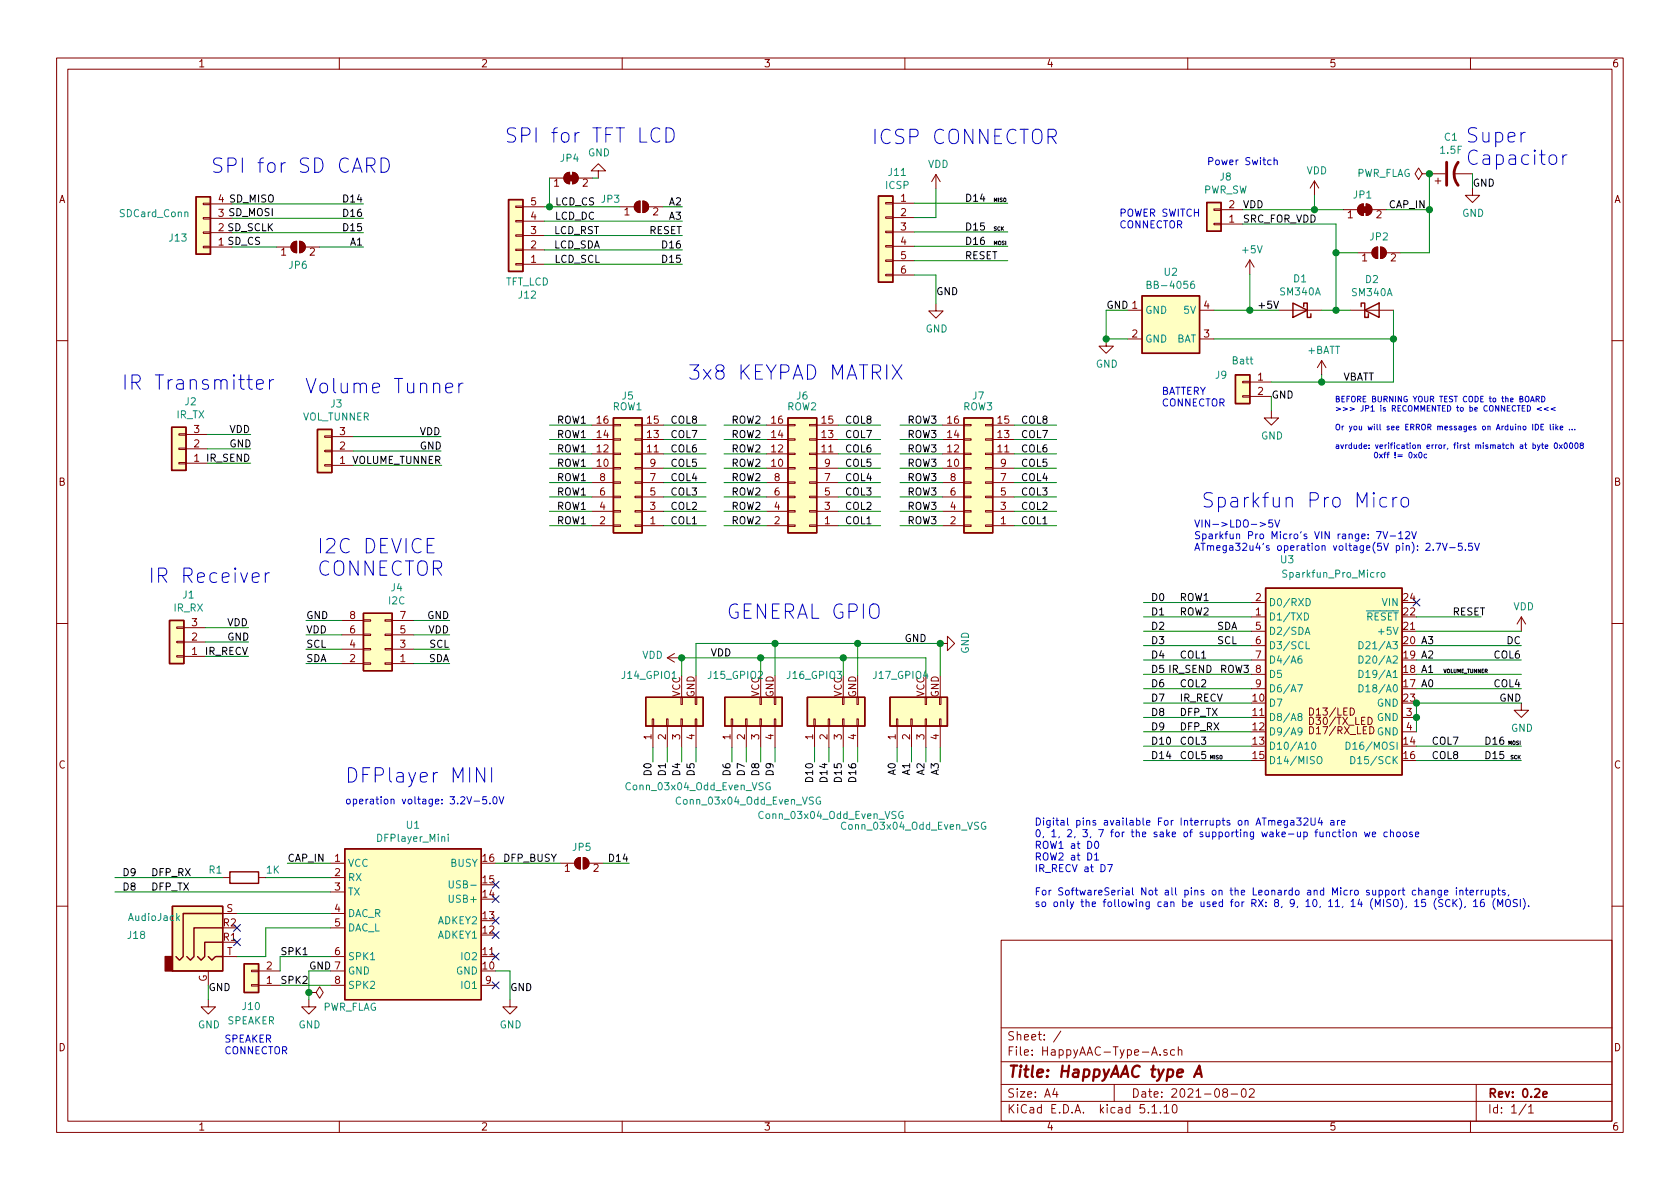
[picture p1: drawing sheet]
EESchema Schematic File Version 4
EELAYER 30 0
EELAYER END
$Descr A4 11693 8268
encoding utf-8
Sheet 1 1
Title "HappyAAC type A"
Date "2021-08-02"
Rev "0.2e"
Comp ""
Comment1 ""
Comment2 ""
Comment3 ""
Comment4 ""
$EndDescr
$Comp
L User_Mcu_Module:DFPlayer_Mini U1
U 1 1
P 2850 6350
F 0 "U1" H 2875 6967 50  0000 C CNN
F 1 "DFPlayer_Mini" H 2875 6876 50  0000 C CNN
F 2 "footprintLib:DFPlayer_Mini_BigPad" H 2900 5950 50  0001 C CIN
F 3 "https://store.arduino.cc/usa/arduino-micro" H 2800 5900 50  0001 C CNN
	1    2850 6350
	1    0    0    -1  
$EndComp
$Comp
L Connector_Generic:Conn_01x02 J8
U 1 1
P 8450 1550
F 0 "J8" H 8368 1225 50  0000 C CNN
F 1 "PWR_SW" H 8368 1316 50  0000 C CNN
F 2 "footprintLib:PEC-2503-2H.JST_XH_S2B-XH-A_1x02_P2.50mm_Horizontal" H 8450 1550 50  0001 C CNN
F 3 "~" H 8450 1550 50  0001 C CNN
	1    8450 1550
	-1   0    0    1   
$EndComp
$Comp
L power:VDD #PWR012
U 1 1
P 9150 1350
F 0 "#PWR012" H 9150 1200 50  0001 C CNN
F 1 "VDD" H 9167 1523 50  0000 C CNN
F 2 "" H 9150 1350 50  0001 C CNN
F 3 "" H 9150 1350 50  0001 C CNN
	1    9150 1350
	1    0    0    -1  
$EndComp
Wire Wire Line
	8650 1450 9150 1450
Text Notes 8400 1150 0    50   ~ 0
Power Switch
$Comp
L power:+5V #PWR010
U 1 1
P 8700 1900
F 0 "#PWR010" H 8700 1750 50  0001 C CNN
F 1 "+5V" H 8715 2073 50  0000 C CNN
F 2 "" H 8700 1900 50  0001 C CNN
F 3 "" H 8700 1900 50  0001 C CNN
	1    8700 1900
	1    0    0    -1  
$EndComp
$Comp
L Device:D_Schottky D1
U 1 1
P 9050 2150
F 0 "D1" H 9050 1934 50  0000 C CNN
F 1 "SM340A" H 9050 2025 50  0000 C CNN
F 2 "footprintLib:SMA_DO214AC_M_SM340A" H 9050 2150 50  0001 C CNN
F 3 "~" H 9050 2150 50  0001 C CNN
	1    9050 2150
	-1   0    0    1   
$EndComp
$Comp
L Device:D_Schottky D2
U 1 1
P 9550 2150
F 0 "D2" H 9550 2366 50  0000 C CNN
F 1 "SM340A" H 9550 2275 50  0000 C CNN
F 2 "footprintLib:SMA_DO214AC_M_SM340A" H 9550 2150 50  0001 C CNN
F 3 "~" H 9550 2150 50  0001 C CNN
	1    9550 2150
	1    0    0    -1  
$EndComp
Wire Wire Line
	8900 2150 8700 2150
Wire Wire Line
	9700 2150 9700 2350
Wire Wire Line
	9700 2350 8450 2350
$Comp
L Connector_Generic:Conn_01x02 J9
U 1 1
P 8650 2650
F 0 "J9" H 8800 2700 50  0000 C CNN
F 1 "Batt" H 8650 2800 50  0000 C CNN
F 2 "footprintLib:PEC-2503-2H.JST_XH_S2B-XH-A_1x02_P2.50mm_Horizontal" H 8650 2650 50  0001 C CNN
F 3 "~" H 8650 2650 50  0001 C CNN
	1    8650 2650
	-1   0    0    -1  
$EndComp
$Comp
L power:GND #PWR011
U 1 1
P 8850 2850
F 0 "#PWR011" H 8850 2600 50  0001 C CNN
F 1 "GND" H 8855 2677 50  0000 C CNN
F 2 "" H 8850 2850 50  0001 C CNN
F 3 "" H 8850 2850 50  0001 C CNN
	1    8850 2850
	1    0    0    -1  
$EndComp
$Comp
L power:GND #PWR09
U 1 1
P 7700 2350
F 0 "#PWR09" H 7700 2100 50  0001 C CNN
F 1 "GND" H 7705 2177 50  0000 C CNN
F 2 "" H 7700 2350 50  0001 C CNN
F 3 "" H 7700 2350 50  0001 C CNN
	1    7700 2350
	1    0    0    -1  
$EndComp
$Comp
L power:+BATT #PWR013
U 1 1
P 9200 2600
F 0 "#PWR013" H 9200 2450 50  0001 C CNN
F 1 "+BATT" H 9215 2773 50  0000 C CNN
F 2 "" H 9200 2600 50  0001 C CNN
F 3 "" H 9200 2600 50  0001 C CNN
	1    9200 2600
	1    0    0    -1  
$EndComp
NoConn ~ 3450 6850
NoConn ~ 3450 6650
NoConn ~ 3450 6500
NoConn ~ 3450 6400
Wire Wire Line
	2300 6000 2000 6000
$Comp
L power:GND #PWR03
U 1 1
P 2150 6950
F 0 "#PWR03" H 2150 6700 50  0001 C CNN
F 1 "GND" H 2155 6777 50  0000 C CNN
F 2 "" H 2150 6950 50  0001 C CNN
F 3 "" H 2150 6950 50  0001 C CNN
	1    2150 6950
	1    0    0    -1  
$EndComp
$Comp
L power:GND #PWR04
U 1 1
P 3550 6950
F 0 "#PWR04" H 3550 6700 50  0001 C CNN
F 1 "GND" H 3555 6777 50  0000 C CNN
F 2 "" H 3550 6950 50  0001 C CNN
F 3 "" H 3550 6950 50  0001 C CNN
	1    3550 6950
	1    0    0    -1  
$EndComp
Wire Wire Line
	3550 6750 3450 6750
$Comp
L User_Mcu_Module:Sparkfun_Pro_Micro U3
U 1 1
P 9285 4735
F 0 "U3" H 8960 5585 50  0000 C CNN
F 1 "Sparkfun_Pro_Micro" H 9285 5485 50  0000 C CNN
F 2 "footprintLib:Sparkfun_Pro_Micro_BigPad" H 9385 3785 50  0001 C CIN
F 3 "https://store.arduino.cc/usa/arduino-micro" H 9235 4785 50  0001 C CNN
	1    9285 4735
	1    0    0    -1  
$EndComp
$Comp
L power:VDD #PWR014
U 1 1
P 10590 4385
F 0 "#PWR014" H 10590 4235 50  0001 C CNN
F 1 "VDD" H 10607 4558 50  0000 C CNN
F 2 "" H 10590 4385 50  0001 C CNN
F 3 "" H 10590 4385 50  0001 C CNN
	1    10590 4385
	1    0    0    -1  
$EndComp
NoConn ~ 9860 4185
Text Label 10110 4285 0    50   ~ 0
RESET
$Comp
L power:GND #PWR015
U 1 1
P 10590 4885
F 0 "#PWR015" H 10590 4635 50  0001 C CNN
F 1 "GND" H 10595 4712 50  0000 C CNN
F 2 "" H 10590 4885 50  0001 C CNN
F 3 "" H 10590 4885 50  0001 C CNN
	1    10590 4885
	1    0    0    -1  
$EndComp
Text Notes 8310 3835 0    50   ~ 0
VIN->LDO->5V\nSparkfun Pro Micro's VIN range: 7V-12V\nATmega32u4's operation voltage(5V pin): 2.7V-5.5V
Text Label 8470 4385 0    50   ~ 0
SDA
Text Label 8470 4485 0    50   ~ 0
SCL
Text Label 8010 4585 0    50   ~ 0
D4
Text Label 8010 4685 0    50   ~ 0
D5
Text Label 8010 4785 0    50   ~ 0
D6
Text Label 8010 4885 0    50   ~ 0
D7
Text Label 8010 5285 0    50   ~ 0
D14
Text Label 10330 5285 0    50   ~ 0
D15
Text Label 8010 5085 0    50   ~ 0
D9
Text Label 8010 4985 0    50   ~ 0
D8
$Comp
L Connector_Generic:Conn_01x02 J10
U 1 1
P 1750 6850
F 0 "J10" H 1750 7000 50  0000 C CNN
F 1 "SPEAKER" H 1750 7100 50  0000 C CNN
F 2 "footprintLib:PEC-2503-2H.JST_XH_S2B-XH-A_1x02_P2.50mm_Horizontal" H 1750 6850 50  0001 C CNN
F 3 "~" H 1750 6850 50  0001 C CNN
	1    1750 6850
	-1   0    0    1   
$EndComp
Text Notes 1560 7340 0    50   ~ 0
SPEAKER\nCONNECTOR
Text Notes 2400 5600 0    50   ~ 0
operation voltage: 3.2V-5.0V
Text Notes 8360 3535 0    100  ~ 0
Sparkfun Pro Micro
Text Notes 2400 5450 0    100  ~ 0
DFPlayer MINI
Text Notes 8085 2830 0    50   ~ 0
BATTERY\nCONNECTOR
Text Notes 7790 1590 0    50   ~ 0
POWER SWITCH\nCONNECTOR
$Comp
L Connector_Generic:Conn_01x06 J11
U 1 1
P 6165 1605
F 0 "J11" H 6083 2022 50  0000 C CNN
F 1 "ICSP" H 6083 1931 50  0000 C CNN
F 2 "footprintLib:ICSP_PinHeader_1x06_P2.54mm_Horizontal" H 6165 1605 50  0001 C CNN
F 3 "~" H 6165 1605 50  0001 C CNN
	1    6165 1605
	-1   0    0    -1  
$EndComp
Text Notes 6065 1005 0    100  ~ 0
ICSP CONNECTOR
$Comp
L power:VDD #PWR07
U 1 1
P 6515 1305
F 0 "#PWR07" H 6515 1155 50  0001 C CNN
F 1 "VDD" H 6532 1478 50  0000 C CNN
F 2 "" H 6515 1305 50  0001 C CNN
F 3 "" H 6515 1305 50  0001 C CNN
	1    6515 1305
	1    0    0    -1  
$EndComp
Wire Wire Line
	6515 1305 6515 1505
Wire Wire Line
	6365 1405 7015 1405
Wire Wire Line
	6365 1605 7015 1605
Wire Wire Line
	6365 1705 7015 1705
Wire Wire Line
	6365 1805 7015 1805
Wire Wire Line
	6365 1905 6515 1905
Text Label 6715 1405 0    50   ~ 0
D14
Text Label 6715 1605 0    50   ~ 0
D15
Wire Wire Line
	6515 1505 6365 1505
Text Label 6715 1705 0    50   ~ 0
D16
Text Label 6715 1805 0    50   ~ 0
RESET
$Comp
L power:GND #PWR08
U 1 1
P 6515 2105
F 0 "#PWR08" H 6515 1855 50  0001 C CNN
F 1 "GND" H 6520 1932 50  0000 C CNN
F 2 "" H 6515 2105 50  0001 C CNN
F 3 "" H 6515 2105 50  0001 C CNN
	1    6515 2105
	1    0    0    -1  
$EndComp
Wire Wire Line
	6515 1905 6515 2105
Wire Wire Line
	2150 6750 2300 6750
$Comp
L User_Mcu_Module:BB-4056 U2
U 1 1
P 8150 2500
F 0 "U2" H 8150 3117 50  0000 C CNN
F 1 "BB-4056" H 8150 3026 50  0000 C CNN
F 2 "footprintLib:BB-4056" H 8200 2700 50  0001 C CIN
F 3 "https://store.arduino.cc/usa/arduino-micro" V 7600 2650 50  0001 C CNN
	1    8150 2500
	1    0    0    -1  
$EndComp
Connection ~ 8700 2150
Wire Wire Line
	8450 2150 8700 2150
Wire Wire Line
	800  6100 1550 6100
Wire Wire Line
	1850 6100 2300 6100
$Comp
L Device:R R1
U 1 1
P 1700 6100
F 0 "R1" V 1750 6300 50  0000 C CNN
F 1 "1K" V 1750 5900 50  0000 C CNN
F 2 "footprintLib:RES_DIP_0.25W_10mm" V 1630 6100 50  0001 C CNN
F 3 "~" H 1700 6100 50  0001 C CNN
	1    1700 6100
	0    -1   -1   0   
$EndComp
Wire Wire Line
	8850 2650 9200 2650
Wire Wire Line
	9200 2600 9200 2650
Wire Wire Line
	8850 2750 8850 2850
Wire Wire Line
	9150 1350 9150 1450
Wire Wire Line
	8650 1550 9300 1550
Wire Wire Line
	9200 2150 9300 2150
Wire Wire Line
	9300 1550 9300 1750
Connection ~ 9300 2150
Wire Wire Line
	9300 2150 9400 2150
Wire Wire Line
	7700 2150 7700 2350
Wire Wire Line
	7850 2350 7700 2350
Connection ~ 7700 2350
Wire Wire Line
	9200 2650 9700 2650
Wire Wire Line
	9700 2650 9700 2350
Connection ~ 9200 2650
Connection ~ 9700 2350
Wire Wire Line
	1950 6650 2300 6650
Wire Wire Line
	7960 4385 8710 4385
Wire Wire Line
	7960 4485 8710 4485
Wire Wire Line
	7960 4585 8710 4585
Wire Wire Line
	7960 4685 8710 4685
Wire Wire Line
	7960 4785 8710 4785
Wire Wire Line
	7960 4885 8710 4885
Wire Wire Line
	7960 4985 8710 4985
Wire Wire Line
	7960 5085 8710 5085
Wire Wire Line
	7960 5285 8710 5285
Wire Wire Line
	7960 4185 8710 4185
Text Label 8010 4285 0    50   ~ 0
D1
Text Label 1950 6650 0    50   ~ 0
SPK1
$Comp
L Device:CP1 C1
U 1 1
P 10100 1200
F 0 "C1" V 10352 1200 50  0000 C CNN
F 1 "1.5F" V 10261 1200 50  0000 C CNN
F 2 "footprintLib:CAP_pol_DIP_D8mm" H 10100 1200 50  0001 C CNN
F 3 "~" H 10100 1200 50  0001 C CNN
	1    10100 1200
	0    -1   -1   0   
$EndComp
$Comp
L power:GND #PWR016
U 1 1
P 10250 1300
F 0 "#PWR016" H 10250 1050 50  0001 C CNN
F 1 "GND" H 10255 1127 50  0000 C CNN
F 2 "" H 10250 1300 50  0001 C CNN
F 3 "" H 10250 1300 50  0001 C CNN
	1    10250 1300
	1    0    0    -1  
$EndComp
Wire Wire Line
	10250 1200 10250 1300
Text Notes 10200 1150 0    100  ~ 0
Super\nCapacitor
Text Label 8750 2150 0    50   ~ 0
+5V
Text Label 8650 1450 0    50   ~ 0
VDD
Text Label 8650 1550 0    50   ~ 0
SRC_FOR_VDD
Text Label 10250 1300 0    50   ~ 0
GND
Text Label 9350 2650 0    50   ~ 0
VBATT
Text Label 6515 2055 0    50   ~ 0
GND
Text Label 2000 6000 0    50   ~ 0
CAP_IN
Wire Wire Line
	3550 6750 3550 6950
Text Label 3550 6900 0    50   ~ 0
GND
Wire Wire Line
	2150 6950 2150 6900
Wire Wire Line
	9150 1450 9350 1450
Connection ~ 9150 1450
Wire Wire Line
	9300 1750 9450 1750
Connection ~ 9300 1750
Wire Wire Line
	9300 1750 9300 2150
Wire Wire Line
	9750 1750 9950 1750
Text Label 9665 1450 0    50   ~ 0
CAP_IN
$Comp
L Connector:AudioJack4_Ground J18
U 1 1
P 1450 6450
F 0 "J18" H 950 6400 50  0000 C CNN
F 1 "AudioJack" H 1075 6525 50  0000 C CNN
F 2 "footprintLib:Jack_3.5mm_Arnix_5pin_AudioJack4_Ground_Horizontal" H 1450 6450 50  0001 C CNN
F 3 "~" H 1450 6450 50  0001 C CNN
	1    1450 6450
	1    0    0    -1  
$EndComp
Wire Wire Line
	1950 6650 1950 6750
Wire Wire Line
	1950 6850 2300 6850
Text Label 1950 6850 0    50   ~ 0
SPK2
$Comp
L power:GND #PWR01
U 1 1
P 1450 6950
F 0 "#PWR01" H 1450 6700 50  0001 C CNN
F 1 "GND" H 1455 6777 50  0000 C CNN
F 2 "" H 1450 6950 50  0001 C CNN
F 3 "" H 1450 6950 50  0001 C CNN
	1    1450 6950
	1    0    0    -1  
$EndComp
Wire Wire Line
	7850 2150 7700 2150
Text Label 8210 4185 0    50   ~ 0
ROW1
Text Label 8010 4485 0    50   ~ 0
D3
Text Label 850  6200 0    50   ~ 0
D8
Text Label 850  6100 0    50   ~ 0
D9
Text Label 1050 6100 0    50   ~ 0
DFP_RX
Text Label 1050 6200 0    50   ~ 0
DFP_TX
Text Label 8210 5285 0    50   ~ 0
COL5
Wire Wire Line
	7960 4285 8710 4285
Wire Wire Line
	3450 6000 3900 6000
Text Label 3500 6000 0    50   ~ 0
DFP_BUSY
Text Label 8210 4985 0    50   ~ 0
DFP_TX
Text Label 10590 4485 2    50   ~ 0
DC
Text Label 8210 4585 0    50   ~ 0
COL1
Text Label 8130 4685 0    50   ~ 0
IR_SEND
Text Label 8210 4785 0    50   ~ 0
COL2
Text Label 8210 4885 0    50   ~ 0
IR_RECV
Text Label 8210 5085 0    50   ~ 0
DFP_RX
Text Label 8210 5185 0    50   ~ 0
COL3
Text Label 4665 3650 0    50   ~ 0
COL1
Text Label 4665 3550 0    50   ~ 0
COL2
Text Label 4665 3450 0    50   ~ 0
COL3
Text Label 4665 3350 0    50   ~ 0
COL4
Text Label 4665 3250 0    50   ~ 0
COL5
Text Label 4665 3150 0    50   ~ 0
COL6
Text Label 4665 3050 0    50   ~ 0
COL7
Text Label 4665 2950 0    50   ~ 0
COL8
Text Label 3875 3650 0    50   ~ 0
ROW1
Wire Wire Line
	3825 3550 4120 3550
Wire Wire Line
	3825 3450 4120 3450
Wire Wire Line
	3825 3350 4120 3350
Wire Wire Line
	3825 3250 4120 3250
Wire Wire Line
	3825 3150 4120 3150
Wire Wire Line
	3825 3050 4120 3050
Text Label 3875 2950 0    50   ~ 0
ROW1
Text Label 3875 3050 0    50   ~ 0
ROW1
Text Label 3875 3150 0    50   ~ 0
ROW1
Text Label 3875 3250 0    50   ~ 0
ROW1
Text Label 3875 3350 0    50   ~ 0
ROW1
Text Label 3875 3450 0    50   ~ 0
ROW1
Text Label 3875 3550 0    50   ~ 0
ROW1
Wire Wire Line
	8700 1900 8700 2150
$Comp
L Connector_Generic:Conn_01x03 J1
U 1 1
P 1230 4460
F 0 "J1" H 1148 4135 50  0000 C CNN
F 1 "IR_RX" H 1148 4226 50  0000 C CNN
F 2 "Connector_JST:JST_EH_B3B-EH-A_1x03_P2.50mm_Vertical" H 1230 4460 50  0001 C CNN
F 3 "~" H 1230 4460 50  0001 C CNN
	1    1230 4460
	-1   0    0    1   
$EndComp
Text Notes 1030 4060 0    100  ~ 0
IR Receiver
Wire Wire Line
	1430 4360 1730 4360
Wire Wire Line
	1430 4460 1730 4460
Wire Wire Line
	1430 4560 1730 4560
Text Label 1580 4360 0    50   ~ 0
VDD
Text Label 1580 4460 0    50   ~ 0
GND
Text Label 1730 4560 2    50   ~ 0
IR_RECV
$Comp
L Connector_Generic:Conn_01x03 J3
U 1 1
P 2260 3130
F 0 "J3" H 2178 2805 50  0000 C CNN
F 1 "VOL_TUNNER" H 2178 2896 50  0000 C CNN
F 2 "Connector_JST:JST_EH_B3B-EH-A_1x03_P2.50mm_Vertical" H 2260 3130 50  0001 C CNN
F 3 "~" H 2260 3130 50  0001 C CNN
	1    2260 3130
	-1   0    0    1   
$EndComp
Text Notes 2120 2740 0    100  ~ 0
Volume Tunner
Wire Wire Line
	2460 3030 3070 3030
Wire Wire Line
	2460 3130 3070 3130
Wire Wire Line
	2460 3230 3075 3230
Text Label 2920 3030 0    50   ~ 0
VDD
Text Label 2920 3130 0    50   ~ 0
GND
Text Notes 845  2715 0    100  ~ 0
IR Transmitter
$Comp
L Connector_Generic:Conn_01x03 J2
U 1 1
P 1245 3115
F 0 "J2" H 1163 2790 50  0000 C CNN
F 1 "IR_TX" H 1163 2881 50  0000 C CNN
F 2 "Connector_JST:JST_EH_B3B-EH-A_1x03_P2.50mm_Vertical" H 1245 3115 50  0001 C CNN
F 3 "~" H 1245 3115 50  0001 C CNN
	1    1245 3115
	-1   0    0    1   
$EndComp
Wire Wire Line
	1445 3015 1745 3015
Wire Wire Line
	1445 3115 1745 3115
Wire Wire Line
	1445 3215 1745 3215
Text Label 1595 3015 0    50   ~ 0
VDD
Text Label 1595 3115 0    50   ~ 0
GND
Text Label 1745 3215 2    50   ~ 0
IR_SEND
Text Label 2150 6750 0    50   ~ 0
GND
$Comp
L power:PWR_FLAG #FLG01
U 1 1
P 2150 6900
F 0 "#FLG01" H 2150 6975 50  0001 C CNN
F 1 "PWR_FLAG" V 2250 7000 50  0000 L CNN
F 2 "" H 2150 6900 50  0001 C CNN
F 3 "~" H 2150 6900 50  0001 C CNN
	1    2150 6900
	0    1    1    0   
$EndComp
Connection ~ 2150 6900
Wire Wire Line
	2150 6900 2150 6750
$Comp
L power:GND #PWR06
U 1 1
P 6545 4470
F 0 "#PWR06" H 6545 4220 50  0001 C CNN
F 1 "GND" H 6550 4297 50  0000 C CNN
F 2 "" H 6545 4470 50  0001 C CNN
F 3 "" H 6545 4470 50  0001 C CNN
	1    6545 4470
	0    -1   -1   0   
$EndComp
Text Label 8010 4185 0    50   ~ 0
D0
Text Label 8010 4385 0    50   ~ 0
D2
Text Label 7700 2150 0    50   ~ 0
GND
Text Label 8850 2775 0    50   ~ 0
GND
Text Label 10590 4785 2    50   ~ 0
COL4
Wire Wire Line
	7960 5185 8710 5185
Text Label 8010 5185 0    50   ~ 0
D10
Text Label 10330 5185 0    50   ~ 0
D16
Wire Wire Line
	9860 4285 10310 4285
Text Label 8420 5285 0    25   ~ 0
MISO
Text Label 10590 5185 2    25   ~ 0
MOSI
Text Label 10590 5285 2    25   ~ 0
SCK
Text Label 6915 1405 0    25   ~ 0
MISO
Text Label 6915 1605 0    25   ~ 0
SCK
Text Label 6915 1705 0    25   ~ 0
MOSI
Text Label 9890 4785 0    50   ~ 0
A0
Text Label 9890 4685 0    50   ~ 0
A1
Text Label 9890 4585 0    50   ~ 0
A2
Text Label 6295 4470 0    50   ~ 0
GND
Wire Wire Line
	1450 6850 1450 6950
Text Label 1450 6900 0    50   ~ 0
GND
Wire Wire Line
	1650 6350 2300 6350
NoConn ~ 1650 6450
NoConn ~ 1650 6550
Wire Wire Line
	1650 6650 1850 6650
Wire Wire Line
	1850 6450 1850 6650
Wire Wire Line
	1850 6450 2300 6450
Wire Wire Line
	800  6200 2300 6200
Text Label 4945 4570 0    50   ~ 0
VDD
$Comp
L power:VDD #PWR0101
U 1 1
P 4745 4570
F 0 "#PWR0101" H 4745 4420 50  0001 C CNN
F 1 "VDD" V 4760 4697 50  0000 L CNN
F 2 "" H 4745 4570 50  0001 C CNN
F 3 "" H 4745 4570 50  0001 C CNN
	1    4745 4570
	0    -1   -1   0   
$EndComp
$Comp
L power:PWR_FLAG #FLG0101
U 1 1
P 9950 1200
F 0 "#FLG0101" H 9950 1275 50  0001 C CNN
F 1 "PWR_FLAG" V 9950 1327 50  0000 L CNN
F 2 "" H 9950 1200 50  0001 C CNN
F 3 "~" H 9950 1200 50  0001 C CNN
	1    9950 1200
	0    -1   -1   0   
$EndComp
Connection ~ 9950 1200
Text Label 9890 4485 0    50   ~ 0
A3
$Comp
L User_Mcu_Module:Conn_03x04_Odd_Even_VSG J14_GPIO1
U 1 1
P 4645 4995
F 0 "J14_GPIO1" V 4945 5320 50  0000 R CNN
F 1 "Conn_03x04_Odd_Even_VSG" V 4170 5295 50  0000 R CNN
F 2 "footprintLib:PinHeader_3x04_P2.54mm_Vertical_PadHole0.9mm" H 4645 4995 50  0001 C CNN
F 3 "~" H 4645 4995 50  0001 C CNN
	1    4645 4995
	0    -1   -1   0   
$EndComp
$Comp
L User_Mcu_Module:Conn_03x04_Odd_Even_VSG J15_GPIO2
U 1 1
P 5195 4995
F 0 "J15_GPIO2" V 5495 5270 50  0000 R CNN
F 1 "Conn_03x04_Odd_Even_VSG" V 4620 5495 50  0000 R CNN
F 2 "footprintLib:PinHeader_3x04_P2.54mm_Vertical_PadHole0.9mm" H 5195 4995 50  0001 C CNN
F 3 "~" H 5195 4995 50  0001 C CNN
	1    5195 4995
	0    -1   -1   0   
$EndComp
$Comp
L User_Mcu_Module:Conn_03x04_Odd_Even_VSG J16_GPIO3
U 1 1
P 5770 4995
F 0 "J16_GPIO3" V 6070 5295 50  0000 R CNN
F 1 "Conn_03x04_Odd_Even_VSG" V 5095 5495 50  0000 R CNN
F 2 "footprintLib:PinHeader_3x04_P2.54mm_Vertical_PadHole0.9mm" H 5770 4995 50  0001 C CNN
F 3 "~" H 5770 4995 50  0001 C CNN
	1    5770 4995
	0    -1   -1   0   
$EndComp
$Comp
L User_Mcu_Module:Conn_03x04_Odd_Even_VSG J17_GPIO4
U 1 1
P 6345 4995
F 0 "J17_GPIO4" V 6645 5270 50  0000 R CNN
F 1 "Conn_03x04_Odd_Even_VSG" V 5595 5495 50  0000 R CNN
F 2 "footprintLib:PinHeader_3x04_P2.54mm_Vertical_PadHole0.9mm" H 6345 4995 50  0001 C CNN
F 3 "~" H 6345 4995 50  0001 C CNN
	1    6345 4995
	0    -1   -1   0   
$EndComp
Text Label 4545 5295 3    50   ~ 0
D0
Text Label 4645 5295 3    50   ~ 0
D1
Text Label 4745 5295 3    50   ~ 0
D4
Text Label 4845 5295 3    50   ~ 0
D5
Wire Wire Line
	4545 5195 4545 5295
Wire Wire Line
	4645 5195 4645 5295
Wire Wire Line
	4745 5195 4745 5295
Wire Wire Line
	4845 5195 4845 5295
Text Label 5095 5295 3    50   ~ 0
D6
Text Label 5195 5295 3    50   ~ 0
D7
Text Label 5295 5295 3    50   ~ 0
D8
Text Label 5395 5295 3    50   ~ 0
D9
Wire Wire Line
	5095 5195 5095 5295
Wire Wire Line
	5195 5195 5195 5295
Wire Wire Line
	5295 5195 5295 5295
Wire Wire Line
	5395 5195 5395 5295
Text Label 5670 5295 3    50   ~ 0
D10
Text Label 5770 5295 3    50   ~ 0
D14
Wire Wire Line
	5670 5195 5670 5295
Wire Wire Line
	5770 5195 5770 5295
Wire Wire Line
	5870 5195 5870 5295
Wire Wire Line
	5970 5195 5970 5295
Text Label 5870 5295 3    50   ~ 0
D15
Text Label 5970 5295 3    50   ~ 0
D16
Text Label 6245 5295 3    50   ~ 0
A0
Text Label 6345 5295 3    50   ~ 0
A1
Text Label 6445 5295 3    50   ~ 0
A2
Text Label 6545 5295 3    50   ~ 0
A3
Wire Wire Line
	6245 5195 6245 5295
Wire Wire Line
	6345 5195 6345 5295
Wire Wire Line
	6445 5195 6445 5295
Wire Wire Line
	6545 5195 6545 5295
Wire Wire Line
	4745 4695 4745 4570
Wire Wire Line
	6445 4570 6445 4695
Wire Wire Line
	5870 4695 5870 4570
Connection ~ 5870 4570
Wire Wire Line
	5870 4570 6445 4570
Wire Wire Line
	5295 4695 5295 4570
Wire Wire Line
	4745 4570 5295 4570
Connection ~ 5295 4570
Wire Wire Line
	5295 4570 5870 4570
Wire Wire Line
	4845 4695 4845 4470
Wire Wire Line
	4845 4470 5395 4470
Wire Wire Line
	6545 4470 6545 4695
Wire Wire Line
	5395 4695 5395 4470
Connection ~ 5395 4470
Wire Wire Line
	5395 4470 5970 4470
Wire Wire Line
	5970 4695 5970 4470
Connection ~ 5970 4470
Wire Wire Line
	5970 4470 6545 4470
Connection ~ 6545 4470
Connection ~ 4745 4570
Text Label 10160 5185 2    50   ~ 0
COL7
Text Label 8210 4285 0    50   ~ 0
ROW2
Wire Wire Line
	9860 4485 10590 4485
Wire Wire Line
	9860 4585 10590 4585
Wire Wire Line
	9860 4785 10590 4785
Wire Wire Line
	9860 4685 10590 4685
Wire Wire Line
	9860 4385 10590 4385
Text Notes 7200 6315 0    50   ~ 0
Digital pins available For Interrupts on ATmega32U4 are \n0, 1, 2, 3, 7 for the sake of supporting wake-up function we choose\nROW1 at D0\nROW2 at D1\nIR_RECV at D7\n\nFor SoftwareSerial Not all pins on the Leonardo and Micro support change interrupts, \nso only the following can be used for RX: 8, 9, 10, 11, 14 (MISO), 15 (SCK), 16 (MOSI). 
Text Label 10160 5285 2    50   ~ 0
COL8
Text Label 10435 4885 0    50   ~ 0
GND
Wire Wire Line
	9860 4885 10590 4885
Wire Wire Line
	9860 4985 9860 4885
Connection ~ 9860 4885
Wire Wire Line
	9860 5085 9860 4985
Connection ~ 9860 4985
Wire Wire Line
	9860 5185 10590 5185
Wire Wire Line
	9860 5285 10590 5285
Text Label 10590 4585 2    50   ~ 0
COL6
Wire Wire Line
	2130 4310 2380 4310
Wire Wire Line
	2130 4410 2380 4410
Wire Wire Line
	2130 4510 2380 4510
Wire Wire Line
	2130 4610 2380 4610
Text Label 2130 4310 0    50   ~ 0
GND
Text Label 2130 4410 0    50   ~ 0
VDD
Text Label 2130 4510 0    50   ~ 0
SCL
Text Label 2130 4610 0    50   ~ 0
SDA
Wire Wire Line
	2880 4310 3130 4310
Wire Wire Line
	2880 4410 3130 4410
Wire Wire Line
	2880 4510 3130 4510
Wire Wire Line
	2880 4610 3130 4610
Text Label 3130 4310 2    50   ~ 0
GND
Text Label 2980 4410 0    50   ~ 0
VDD
Text Label 3130 4510 2    50   ~ 0
SCL
Text Label 3130 4610 2    50   ~ 0
SDA
$Comp
L Connector_Generic:Conn_02x04_Odd_Even J4
U 1 1
P 2680 4510
F 0 "J4" H 2598 4085 50  0000 C CNN
F 1 "I2C" H 2598 4176 50  0000 C CNN
F 2 "footprintLib:PinHeader_2x04_P2.54mm_Vertical_PadHole0.9mm" H 2680 4510 50  0001 C CNN
F 3 "~" H 2680 4510 50  0001 C CNN
	1    2680 4510
	-1   0    0    1   
$EndComp
Text Notes 2205 4010 0    100  ~ 0
I2C DEVICE\nCONNECTOR
Text Notes 9290 3190 0    39   ~ 0
BEFORE BURNING YOUR TEST CODE to the BOARD\n>>> JP1 is RECOMMENTED to be CONNECTED <<<\n\nOr you will see ERROR messages on Arduino IDE like ...\n\navrdude: verification error, first mismatch at byte 0x0008\n         0xff != 0x0c\n
$Comp
L Connector_Generic:Conn_02x08_Odd_Even J5
U 1 1
P 4420 3350
F 0 "J5" H 4470 2750 50  0000 C CNN
F 1 "ROW1" H 4470 2825 50  0000 C CNN
F 2 "footprintLib:PinHeader_2x08_P2.54mm_Vertical" H 4420 3350 50  0001 C CNN
F 3 "~" H 4420 3350 50  0001 C CNN
	1    4420 3350
	-1   0    0    1   
$EndComp
$Comp
L Connector_Generic:Conn_01x05 J12
U 1 1
P 3590 1630
F 0 "J12" H 3508 2047 50  0000 C CNN
F 1 "TFT_LCD" H 3508 1956 50  0000 C CNN
F 2 "Connector_PinHeader_2.54mm:PinHeader_1x05_P2.54mm_Vertical" H 3590 1630 50  0001 C CNN
F 3 "~" H 3590 1630 50  0001 C CNN
	1    3590 1630
	-1   0    0    1   
$EndComp
Text Notes 3510 995  0    100  ~ 0
SPI for TFT LCD
Wire Wire Line
	3790 1830 4750 1830
Wire Wire Line
	3790 1730 4750 1730
Wire Wire Line
	3790 1630 4750 1630
Wire Wire Line
	3790 1530 4750 1530
Text Label 4180 1830 2    50   ~ 0
LCD_SCL
Text Label 4180 1730 2    50   ~ 0
LCD_SDA
Text Label 4175 1630 2    50   ~ 0
LCD_RST
Text Label 4145 1530 2    50   ~ 0
LCD_DC
Text Label 4145 1430 2    50   ~ 0
LCD_CS
Text Label 4750 1830 2    50   ~ 0
D15
Text Label 4750 1730 2    50   ~ 0
D16
Text Label 4750 1630 2    50   ~ 0
RESET
Text Label 4750 1530 2    50   ~ 0
A3
Text Label 4750 1430 2    50   ~ 0
A2
Text Label 8490 4685 0    50   ~ 0
ROW3
Text Label 10360 4685 2    25   ~ 0
VOLUME_TUNNER
Text Label 3075 3230 2    50   ~ 0
VOLUME_TUNNER
$Comp
L Jumper:SolderJumper_2_Bridged JP4
U 1 1
P 3975 1230
F 0 "JP4" H 3965 1095 50  0000 C CNN
F 1 "SolderJumper_2_Bridged" H 4035 1040 50  0001 C CNN
F 2 "Jumper:SolderJumper-2_P1.3mm_Bridged_RoundedPad1.0x1.5mm" H 3975 1230 50  0001 C CNN
F 3 "~" H 3975 1230 50  0001 C CNN
	1    3975 1230
	1    0    0    1   
$EndComp
$Comp
L power:GND #PWR0102
U 1 1
P 4165 1230
F 0 "#PWR0102" H 4165 980 50  0001 C CNN
F 1 "GND" H 4170 1057 50  0000 C CNN
F 2 "" H 4165 1230 50  0001 C CNN
F 3 "" H 4165 1230 50  0001 C CNN
	1    4165 1230
	1    0    0    1   
$EndComp
Wire Wire Line
	4125 1230 4165 1230
Wire Wire Line
	3825 1230 3825 1430
Wire Wire Line
	4615 1430 4750 1430
$Comp
L Jumper:SolderJumper_2_Open JP3
U 1 1
P 4465 1430
F 0 "JP3" H 4250 1380 50  0000 C CNN
F 1 "SolderJumper_2_Open" H 4525 1240 50  0001 C CNN
F 2 "Jumper:SolderJumper-2_P1.3mm_Open_RoundedPad1.0x1.5mm" H 4465 1430 50  0001 C CNN
F 3 "~" H 4465 1430 50  0001 C CNN
	1    4465 1430
	1    0    0    1   
$EndComp
Wire Wire Line
	3790 1430 3825 1430
$Comp
L Jumper:SolderJumper_2_Bridged JP1
U 1 1
P 9500 1450
F 0 "JP1" H 9485 1555 50  0000 C CNN
F 1 "SolderJumper_2_Bridged" H 9500 1564 50  0001 C CNN
F 2 "Jumper:SolderJumper-2_P1.3mm_Bridged_RoundedPad1.0x1.5mm" H 9500 1450 50  0001 C CNN
F 3 "~" H 9500 1450 50  0001 C CNN
	1    9500 1450
	1    0    0    -1  
$EndComp
Wire Wire Line
	9950 1200 9950 1450
Wire Wire Line
	9650 1450 9950 1450
Connection ~ 9950 1450
Wire Wire Line
	9950 1450 9950 1750
$Comp
L Jumper:SolderJumper_2_Open JP2
U 1 1
P 9600 1750
F 0 "JP2" H 9600 1863 50  0000 C CNN
F 1 "SolderJumper_2_Open" H 9600 1864 50  0001 C CNN
F 2 "Jumper:SolderJumper-2_P1.3mm_Open_RoundedPad1.0x1.5mm" H 9600 1750 50  0001 C CNN
F 3 "~" H 9600 1750 50  0001 C CNN
	1    9600 1750
	1    0    0    -1  
$EndComp
$Comp
L Jumper:SolderJumper_2_Open JP5
U 1 1
P 4050 6000
F 0 "JP5" H 4050 6113 50  0000 C CNN
F 1 "SolderJumper_2_Open" H 4050 6114 50  0001 C CNN
F 2 "Jumper:SolderJumper-2_P1.3mm_Open_RoundedPad1.0x1.5mm" H 4050 6000 50  0001 C CNN
F 3 "~" H 4050 6000 50  0001 C CNN
	1    4050 6000
	1    0    0    -1  
$EndComp
Wire Wire Line
	4200 6000 4380 6000
Text Label 4380 6000 2    50   ~ 0
D14
$Comp
L Connector_Generic:Conn_01x04 J13
U 1 1
P 1415 1610
F 0 "J13" H 1590 1650 50  0000 C CNN
F 1 "SDCard_Conn" H 1755 1480 50  0000 C CNN
F 2 "Connector_PinHeader_2.54mm:PinHeader_1x04_P2.54mm_Vertical" H 1415 1610 50  0001 C CNN
F 3 "~" H 1415 1610 50  0001 C CNN
	1    1415 1610
	-1   0    0    1   
$EndComp
Text Notes 1465 1205 0    100  ~ 0
SPI for SD CARD
Wire Wire Line
	1615 1710 1925 1710
Wire Wire Line
	1615 1610 2530 1610
Wire Wire Line
	1615 1510 2530 1510
Wire Wire Line
	1615 1410 2530 1410
Text Label 1820 1705 2    50   ~ 0
SD_CS
Text Label 1910 1610 2    50   ~ 0
SD_SCLK
Text Label 1910 1505 2    50   ~ 0
SD_MOSI
Text Label 1915 1410 2    50   ~ 0
SD_MISO
Text Label 2530 1510 2    50   ~ 0
D16
Text Label 2530 1610 2    50   ~ 0
D15
Text Label 2530 1710 2    50   ~ 0
A1
Text Label 2530 1410 2    50   ~ 0
D14
Connection ~ 3825 1430
Wire Wire Line
	3825 1430 4315 1430
$Comp
L Jumper:SolderJumper_2_Open JP6
U 1 1
P 2075 1710
F 0 "JP6" H 2075 1840 50  0000 C CNN
F 1 "SolderJumper_2_Open" H 2135 1520 50  0001 C CNN
F 2 "Jumper:SolderJumper-2_P1.3mm_Open_RoundedPad1.0x1.5mm" H 2075 1710 50  0001 C CNN
F 3 "~" H 2075 1710 50  0001 C CNN
	1    2075 1710
	1    0    0    1   
$EndComp
Wire Wire Line
	2225 1710 2530 1710
NoConn ~ 3450 6250
NoConn ~ 3450 6150
Text Notes 4785 2645 0    100  ~ 0
3x8 KEYPAD MATRIX
Text Notes 5055 4310 0    100  ~ 0
GENERAL GPIO
Wire Wire Line
	4620 2950 4915 2950
Wire Wire Line
	4620 3050 4915 3050
Wire Wire Line
	4620 3150 4915 3150
Wire Wire Line
	4620 3350 4915 3350
Wire Wire Line
	4620 3450 4915 3450
Wire Wire Line
	4620 3550 4915 3550
Wire Wire Line
	4620 3650 4915 3650
Wire Wire Line
	4620 3250 4915 3250
Wire Wire Line
	4120 2950 3825 2950
Wire Wire Line
	4120 3650 3825 3650
Text Label 5880 3650 0    50   ~ 0
COL1
Text Label 5880 3550 0    50   ~ 0
COL2
Text Label 5880 3450 0    50   ~ 0
COL3
Text Label 5880 3350 0    50   ~ 0
COL4
Text Label 5880 3250 0    50   ~ 0
COL5
Text Label 5880 3150 0    50   ~ 0
COL6
Text Label 5880 3050 0    50   ~ 0
COL7
Text Label 5880 2950 0    50   ~ 0
COL8
Text Label 5090 3650 0    50   ~ 0
ROW2
Wire Wire Line
	5040 3550 5335 3550
Wire Wire Line
	5040 3450 5335 3450
Wire Wire Line
	5040 3350 5335 3350
Wire Wire Line
	5040 3250 5335 3250
Wire Wire Line
	5040 3150 5335 3150
Wire Wire Line
	5040 3050 5335 3050
Text Label 5090 2950 0    50   ~ 0
ROW2
Text Label 5090 3050 0    50   ~ 0
ROW2
Text Label 5090 3150 0    50   ~ 0
ROW2
Text Label 5090 3250 0    50   ~ 0
ROW2
Text Label 5090 3350 0    50   ~ 0
ROW2
Text Label 5090 3450 0    50   ~ 0
ROW2
Text Label 5090 3550 0    50   ~ 0
ROW2
$Comp
L Connector_Generic:Conn_02x08_Odd_Even J6
U 1 1
P 5635 3350
F 0 "J6" H 5685 2750 50  0000 C CNN
F 1 "ROW2" H 5685 2825 50  0000 C CNN
F 2 "footprintLib:PinHeader_2x08_P2.54mm_Vertical" H 5635 3350 50  0001 C CNN
F 3 "~" H 5635 3350 50  0001 C CNN
	1    5635 3350
	-1   0    0    1   
$EndComp
Wire Wire Line
	5835 2950 6130 2950
Wire Wire Line
	5835 3050 6130 3050
Wire Wire Line
	5835 3150 6130 3150
Wire Wire Line
	5835 3350 6130 3350
Wire Wire Line
	5835 3450 6130 3450
Wire Wire Line
	5835 3550 6130 3550
Wire Wire Line
	5835 3650 6130 3650
Wire Wire Line
	5835 3250 6130 3250
Wire Wire Line
	5335 2950 5040 2950
Wire Wire Line
	5335 3650 5040 3650
Text Label 7105 3650 0    50   ~ 0
COL1
Text Label 7105 3550 0    50   ~ 0
COL2
Text Label 7105 3450 0    50   ~ 0
COL3
Text Label 7105 3350 0    50   ~ 0
COL4
Text Label 7105 3250 0    50   ~ 0
COL5
Text Label 7105 3150 0    50   ~ 0
COL6
Text Label 7105 3050 0    50   ~ 0
COL7
Text Label 7105 2950 0    50   ~ 0
COL8
Text Label 6315 3650 0    50   ~ 0
ROW3
Wire Wire Line
	6265 3550 6560 3550
Wire Wire Line
	6265 3450 6560 3450
Wire Wire Line
	6265 3350 6560 3350
Wire Wire Line
	6265 3250 6560 3250
Wire Wire Line
	6265 3150 6560 3150
Wire Wire Line
	6265 3050 6560 3050
Text Label 6315 2950 0    50   ~ 0
ROW3
Text Label 6315 3050 0    50   ~ 0
ROW3
Text Label 6315 3150 0    50   ~ 0
ROW3
Text Label 6315 3250 0    50   ~ 0
ROW3
Text Label 6315 3350 0    50   ~ 0
ROW3
Text Label 6315 3450 0    50   ~ 0
ROW3
Text Label 6315 3550 0    50   ~ 0
ROW3
$Comp
L Connector_Generic:Conn_02x08_Odd_Even J7
U 1 1
P 6860 3350
F 0 "J7" H 6910 2750 50  0000 C CNN
F 1 "ROW3" H 6910 2825 50  0000 C CNN
F 2 "footprintLib:PinHeader_2x08_P2.54mm_Vertical" H 6860 3350 50  0001 C CNN
F 3 "~" H 6860 3350 50  0001 C CNN
	1    6860 3350
	-1   0    0    1   
$EndComp
Wire Wire Line
	7060 2950 7355 2950
Wire Wire Line
	7060 3050 7355 3050
Wire Wire Line
	7060 3150 7355 3150
Wire Wire Line
	7060 3350 7355 3350
Wire Wire Line
	7060 3450 7355 3450
Wire Wire Line
	7060 3550 7355 3550
Wire Wire Line
	7060 3650 7355 3650
Wire Wire Line
	7060 3250 7355 3250
Wire Wire Line
	6560 2950 6265 2950
Wire Wire Line
	6560 3650 6265 3650
$EndSCHEMATC
